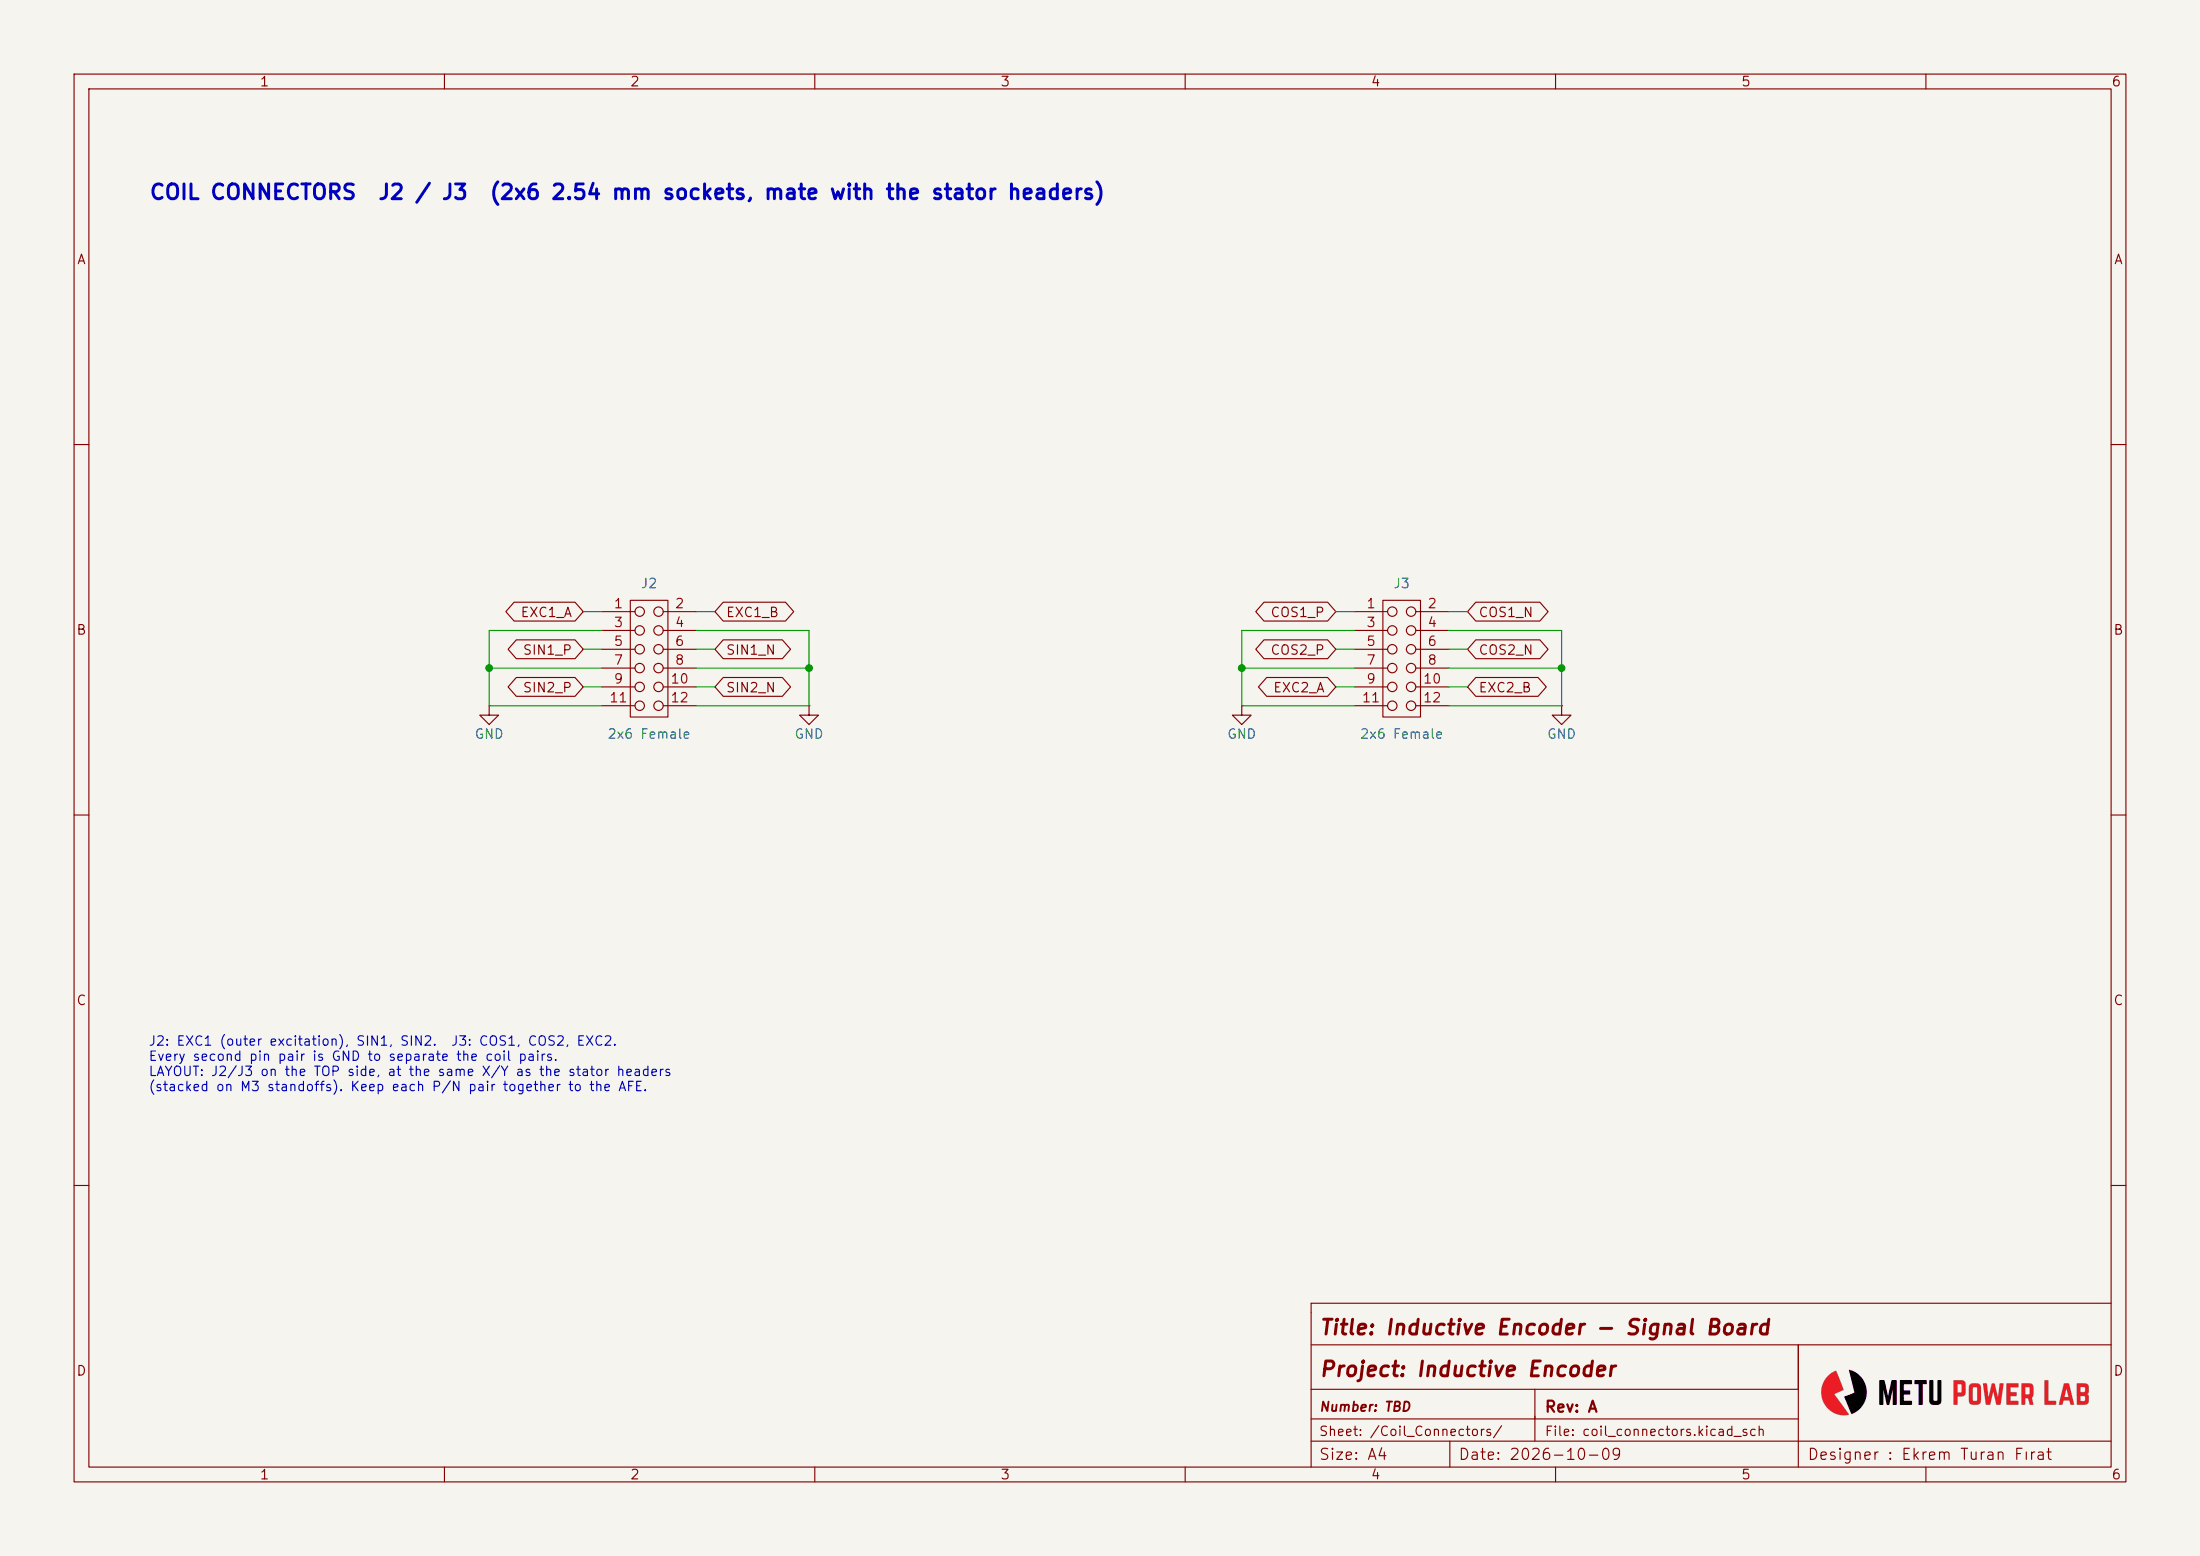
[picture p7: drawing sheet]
(kicad_sch
 (version 20260101)
 (generator "eeschema")
 (generator_version "10.0")
 (paper "A4")
 (title_block
  (title "Inductive Encoder - Signal Board")
  (date "2026-10-09")
  (rev "A")
  (company "METU PowerLab")
  (comment 1 "Board-to-board sockets from the stator"))
 (lib_symbols
   (symbol "METUPowerLab_Connectors_Headers:2x6 Female" (exclude_from_sim no) (in_bom yes) (on_board yes)
   (property "Reference" "J" (at -1.27 10.16 0) (effects (font (size 1.27 1.27))))
   (property "Value" "2x6 Female" (at -1.27 -10.16 0) (effects (font (size 1.27 1.27))))
   (property "Footprint" "METUPowerLab_Connectors_Headers:61301221821" (at 0 0 0) (effects (font (size 1.27 1.27)) (hide yes)))
   (property "Datasheet" "https://www.we-online.com/components/products/datasheet/61301221821.pdf" (at 0 0 0) (effects (font (size 1.27 1.27)) (hide yes)))
   (property "Description" "2x6 THT Female" (at 0 0 0) (effects (font (size 1.27 1.27)) (hide yes)))
   (property "Manufacturer" "Würth Elektronik" (at 0 0 0) (effects (font (size 1.27 1.27)) (hide yes)))
   (property "Manufacturer Number" "61301221821" (at 0 0 0) (effects (font (size 1.27 1.27)) (hide yes)))
   (property "Connector Type" "Header" (at 0 0 0) (effects (font (size 1.27 1.27)) (hide yes)))
   (property "Contact Type" "Female Socket" (at 0 0 0) (effects (font (size 1.27 1.27)) (hide yes)))
   (property "Pitch" "2.54mm" (at 0 0 0) (effects (font (size 1.27 1.27)) (hide yes)))
   (property "Number of Positions" "12" (at 0 0 0) (effects (font (size 1.27 1.27)) (hide yes)))
   (property "Number of Rows" "2" (at 0 0 0) (effects (font (size 1.27 1.27)) (hide yes)))
   (property "Mounting Type" "Through Hole" (at 0 0 0) (effects (font (size 1.27 1.27)) (hide yes)))
   (property "Operating Temperature" "-40°C up to 105°C" (at 0 0 0) (effects (font (size 1.27 1.27)) (hide yes)))
   (property "Current Rating" "3A" (at 0 0 0) (effects (font (size 1.27 1.27)) (hide yes)))
   (property "Voltage Rating" "250V" (at 0 0 0) (effects (font (size 1.27 1.27)) (hide yes)))
   (property "Digi-Key Number" "732-61301221821-ND" (at 0 0 0) (effects (font (size 1.27 1.27)) (hide yes)))
   (property "Farnell Number" "" (at 0 0 0) (effects (font (size 1.27 1.27)) (hide yes)))
   (property "Mouser Number" "" (at 0 0 0) (effects (font (size 1.27 1.27)) (hide yes)))
   (property "Özdisan Number" "" (at 0 0 0) (effects (font (size 1.27 1.27)) (hide yes)))
   (symbol "2x6 Female_0_1"
    (rectangle (start -3.81 7.874) (end 1.27 -7.874) (stroke (width 0) (type default)) (fill (type none)))
    (circle (center -2.54 6.35) (radius 0.635) (stroke (width 0) (type default)) (fill (type none)))
    (circle (center 0 6.35) (radius 0.635) (stroke (width 0) (type default)) (fill (type none)))
    (circle (center -2.54 3.81) (radius 0.635) (stroke (width 0) (type default)) (fill (type none)))
    (circle (center 0 3.81) (radius 0.635) (stroke (width 0) (type default)) (fill (type none)))
    (circle (center -2.54 1.27) (radius 0.635) (stroke (width 0) (type default)) (fill (type none)))
    (circle (center 0 1.27) (radius 0.635) (stroke (width 0) (type default)) (fill (type none)))
    (circle (center -2.54 -1.27) (radius 0.635) (stroke (width 0) (type default)) (fill (type none)))
    (circle (center 0 -1.27) (radius 0.635) (stroke (width 0) (type default)) (fill (type none)))
    (circle (center -2.54 -3.81) (radius 0.635) (stroke (width 0) (type default)) (fill (type none)))
    (circle (center 0 -3.81) (radius 0.635) (stroke (width 0) (type default)) (fill (type none)))
    (circle (center -2.54 -6.35) (radius 0.635) (stroke (width 0) (type default)) (fill (type none)))
    (circle (center 0 -6.35) (radius 0.635) (stroke (width 0) (type default)) (fill (type none))))
   (symbol "2x6 Female_1_1"
    (pin passive line (at -7.62 6.35 0) (length 4.445) (name "1" (effects (font (size 0 0)))) (number "1" (effects (font (size 1.27 1.27)))))
    (pin passive line (at 5.08 6.35 180) (length 4.445) (name "2" (effects (font (size 0 0)))) (number "2" (effects (font (size 1.27 1.27)))))
    (pin passive line (at -7.62 3.81 0) (length 4.445) (name "3" (effects (font (size 0 0)))) (number "3" (effects (font (size 1.27 1.27)))))
    (pin passive line (at 5.08 3.81 180) (length 4.445) (name "4" (effects (font (size 0 0)))) (number "4" (effects (font (size 1.27 1.27)))))
    (pin passive line (at -7.62 1.27 0) (length 4.445) (name "5" (effects (font (size 0 0)))) (number "5" (effects (font (size 1.27 1.27)))))
    (pin passive line (at 5.08 1.27 180) (length 4.445) (name "6" (effects (font (size 0 0)))) (number "6" (effects (font (size 1.27 1.27)))))
    (pin passive line (at -7.62 -1.27 0) (length 4.445) (name "7" (effects (font (size 0 0)))) (number "7" (effects (font (size 1.27 1.27)))))
    (pin passive line (at 5.08 -1.27 180) (length 4.445) (name "8" (effects (font (size 0 0)))) (number "8" (effects (font (size 1.27 1.27)))))
    (pin passive line (at -7.62 -3.81 0) (length 4.445) (name "9" (effects (font (size 0 0)))) (number "9" (effects (font (size 1.27 1.27)))))
    (pin passive line (at 5.08 -3.81 180) (length 4.445) (name "10" (effects (font (size 0 0)))) (number "10" (effects (font (size 1.27 1.27)))))
    (pin passive line (at -7.62 -6.35 0) (length 4.445) (name "11" (effects (font (size 0 0)))) (number "11" (effects (font (size 1.27 1.27)))))
    (pin passive line (at 5.08 -6.35 180) (length 4.445) (name "12" (effects (font (size 0 0)))) (number "12" (effects (font (size 1.27 1.27))))))
   (embedded_fonts no))
   (symbol "METUPowerLab_Schematic_PowerSymbols:GND"
   (power global)
   (pin_numbers (hide yes))
   (pin_names
    (offset 0) (hide yes)) (exclude_from_sim no) (in_bom no) (on_board no)
   (in_pos_files yes)
   (duplicate_pin_numbers_are_jumpers no)
   (property "Reference" "#PWR" (at 0 -6.35 0) (show_name no) (do_not_autoplace no) (hide yes) (effects (font (size 1.27 1.27))))
   (property "Value" "GND" (at 0 -3.81 0) (show_name no) (do_not_autoplace no) (effects (font (size 1.27 1.27))))
   (property "Footprint" "" (at 0 0 0) (show_name no) (do_not_autoplace no) (hide yes) (effects (font (size 1.27 1.27))))
   (property "Datasheet" "https://github.com/odtu/Powerlab/blob/master/KiCAD/PCB_DESIGN_RULES.md" (at 0 0 0) (show_name no) (do_not_autoplace no) (hide yes) (effects (font (size 1.27 1.27))))
   (property "Description" "Ground power symbol" (at 0 0 0) (show_name no) (do_not_autoplace no) (hide yes) (effects (font (size 1.27 1.27))))
   (symbol "GND_0_1"
    (polyline (pts (xy 0 0) (xy 0 -1.27) (xy 1.27 -1.27) (xy 0 -2.54) (xy -1.27 -1.27) (xy 0 -1.27)) (stroke (width 0) (type default)) (fill (type none))))
   (symbol "GND_1_1"
    (pin power_in line (at 0 0 270) (length 0) (name "" (effects (font (size 1.27 1.27)))) (number "1" (effects (font (size 1.27 1.27))))))
   (embedded_fonts no)))
 (symbol
  (lib_id "METUPowerLab_Connectors_Headers:2x6 Female")
  (at 88.9 88.9 0)
  (unit 1)
  (exclude_from_sim no)
  (in_bom yes)
  (on_board yes)
  (dnp no)
  (property "Reference" "J2" (at 87.63 78.74 0) (effects (font (size 1.27 1.27))))
  (property "Value" "2x6 Female" (at 87.63 99.06 0) (effects (font (size 1.27 1.27))))
  (property "Footprint" "METUPowerLab_Connectors_Headers:61301221821" (at 88.9 88.9 0) (effects (font (size 1.27 1.27)) (hide yes)))
  (property "Datasheet" "https://www.we-online.com/components/products/datasheet/61301221821.pdf" (at 88.9 88.9 0) (effects (font (size 1.27 1.27)) (hide yes)))
  (property "Description" "2x6 THT Female" (at 88.9 88.9 0) (effects (font (size 1.27 1.27)) (hide yes)))
  (property "Manufacturer" "Würth Elektronik" (at 88.9 88.9 0) (effects (font (size 1.27 1.27)) (hide yes)))
  (property "Manufacturer Number" "61301221821" (at 88.9 88.9 0) (effects (font (size 1.27 1.27)) (hide yes)))
  (property "Connector Type" "Header" (at 88.9 88.9 0) (effects (font (size 1.27 1.27)) (hide yes)))
  (property "Contact Type" "Female Socket" (at 88.9 88.9 0) (effects (font (size 1.27 1.27)) (hide yes)))
  (property "Pitch" "2.54mm" (at 88.9 88.9 0) (effects (font (size 1.27 1.27)) (hide yes)))
  (property "Number of Positions" "12" (at 88.9 88.9 0) (effects (font (size 1.27 1.27)) (hide yes)))
  (property "Number of Rows" "2" (at 88.9 88.9 0) (effects (font (size 1.27 1.27)) (hide yes)))
  (property "Mounting Type" "Through Hole" (at 88.9 88.9 0) (effects (font (size 1.27 1.27)) (hide yes)))
  (property "Operating Temperature" "-40°C up to 105°C" (at 88.9 88.9 0) (effects (font (size 1.27 1.27)) (hide yes)))
  (property "Current Rating" "3A" (at 88.9 88.9 0) (effects (font (size 1.27 1.27)) (hide yes)))
  (property "Voltage Rating" "250V" (at 88.9 88.9 0) (effects (font (size 1.27 1.27)) (hide yes)))
  (property "Digi-Key Number" "732-61301221821-ND" (at 88.9 88.9 0) (effects (font (size 1.27 1.27)) (hide yes)))
  (property "Farnell Number" "" (at 88.9 88.9 0) (effects (font (size 1.27 1.27)) (hide yes)))
  (property "Mouser Number" "" (at 88.9 88.9 0) (effects (font (size 1.27 1.27)) (hide yes)))
  (property "Özdisan Number" "" (at 88.9 88.9 0) (effects (font (size 1.27 1.27)) (hide yes)))
  (pin "1")
  (pin "2")
  (pin "3")
  (pin "4")
  (pin "5")
  (pin "6")
  (pin "7")
  (pin "8")
  (pin "9")
  (pin "10")
  (pin "11")
  (pin "12"))
 (symbol
  (lib_id "METUPowerLab_Connectors_Headers:2x6 Female")
  (at 190.5 88.9 0)
  (unit 1)
  (exclude_from_sim no)
  (in_bom yes)
  (on_board yes)
  (dnp no)
  (property "Reference" "J3" (at 189.23 78.74 0) (effects (font (size 1.27 1.27))))
  (property "Value" "2x6 Female" (at 189.23 99.06 0) (effects (font (size 1.27 1.27))))
  (property "Footprint" "METUPowerLab_Connectors_Headers:61301221821" (at 190.5 88.9 0) (effects (font (size 1.27 1.27)) (hide yes)))
  (property "Datasheet" "https://www.we-online.com/components/products/datasheet/61301221821.pdf" (at 190.5 88.9 0) (effects (font (size 1.27 1.27)) (hide yes)))
  (property "Description" "2x6 THT Female" (at 190.5 88.9 0) (effects (font (size 1.27 1.27)) (hide yes)))
  (property "Manufacturer" "Würth Elektronik" (at 190.5 88.9 0) (effects (font (size 1.27 1.27)) (hide yes)))
  (property "Manufacturer Number" "61301221821" (at 190.5 88.9 0) (effects (font (size 1.27 1.27)) (hide yes)))
  (property "Connector Type" "Header" (at 190.5 88.9 0) (effects (font (size 1.27 1.27)) (hide yes)))
  (property "Contact Type" "Female Socket" (at 190.5 88.9 0) (effects (font (size 1.27 1.27)) (hide yes)))
  (property "Pitch" "2.54mm" (at 190.5 88.9 0) (effects (font (size 1.27 1.27)) (hide yes)))
  (property "Number of Positions" "12" (at 190.5 88.9 0) (effects (font (size 1.27 1.27)) (hide yes)))
  (property "Number of Rows" "2" (at 190.5 88.9 0) (effects (font (size 1.27 1.27)) (hide yes)))
  (property "Mounting Type" "Through Hole" (at 190.5 88.9 0) (effects (font (size 1.27 1.27)) (hide yes)))
  (property "Operating Temperature" "-40°C up to 105°C" (at 190.5 88.9 0) (effects (font (size 1.27 1.27)) (hide yes)))
  (property "Current Rating" "3A" (at 190.5 88.9 0) (effects (font (size 1.27 1.27)) (hide yes)))
  (property "Voltage Rating" "250V" (at 190.5 88.9 0) (effects (font (size 1.27 1.27)) (hide yes)))
  (property "Digi-Key Number" "732-61301221821-ND" (at 190.5 88.9 0) (effects (font (size 1.27 1.27)) (hide yes)))
  (property "Farnell Number" "" (at 190.5 88.9 0) (effects (font (size 1.27 1.27)) (hide yes)))
  (property "Mouser Number" "" (at 190.5 88.9 0) (effects (font (size 1.27 1.27)) (hide yes)))
  (property "Özdisan Number" "" (at 190.5 88.9 0) (effects (font (size 1.27 1.27)) (hide yes)))
  (pin "1")
  (pin "2")
  (pin "3")
  (pin "4")
  (pin "5")
  (pin "6")
  (pin "7")
  (pin "8")
  (pin "9")
  (pin "10")
  (pin "11")
  (pin "12"))
 (wire
  (pts (xy 81.28 82.55) (xy 78.74 82.55))
  (stroke (width 0) (type default)))
 (wire
  (pts (xy 93.98 82.55) (xy 96.52 82.55))
  (stroke (width 0) (type default)))
 (wire
  (pts (xy 81.28 87.63) (xy 78.74 87.63))
  (stroke (width 0) (type default)))
 (wire
  (pts (xy 93.98 87.63) (xy 96.52 87.63))
  (stroke (width 0) (type default)))
 (wire
  (pts (xy 81.28 92.71) (xy 78.74 92.71))
  (stroke (width 0) (type default)))
 (wire
  (pts (xy 93.98 92.71) (xy 96.52 92.71))
  (stroke (width 0) (type default)))
 (wire
  (pts (xy 81.28 85.09) (xy 66.04 85.09))
  (stroke (width 0) (type default)))
 (wire
  (pts (xy 93.98 85.09) (xy 109.22 85.09))
  (stroke (width 0) (type default)))
 (wire
  (pts (xy 81.28 90.17) (xy 66.04 90.17))
  (stroke (width 0) (type default)))
 (wire
  (pts (xy 93.98 90.17) (xy 109.22 90.17))
  (stroke (width 0) (type default)))
 (wire
  (pts (xy 81.28 95.25) (xy 66.04 95.25))
  (stroke (width 0) (type default)))
 (wire
  (pts (xy 93.98 95.25) (xy 109.22 95.25))
  (stroke (width 0) (type default)))
 (wire
  (pts (xy 182.88 82.55) (xy 180.34 82.55))
  (stroke (width 0) (type default)))
 (wire
  (pts (xy 195.58 82.55) (xy 198.12 82.55))
  (stroke (width 0) (type default)))
 (wire
  (pts (xy 182.88 87.63) (xy 180.34 87.63))
  (stroke (width 0) (type default)))
 (wire
  (pts (xy 195.58 87.63) (xy 198.12 87.63))
  (stroke (width 0) (type default)))
 (wire
  (pts (xy 182.88 92.71) (xy 180.34 92.71))
  (stroke (width 0) (type default)))
 (wire
  (pts (xy 195.58 92.71) (xy 198.12 92.71))
  (stroke (width 0) (type default)))
 (wire
  (pts (xy 182.88 85.09) (xy 167.64 85.09))
  (stroke (width 0) (type default)))
 (wire
  (pts (xy 195.58 85.09) (xy 210.82 85.09))
  (stroke (width 0) (type default)))
 (wire
  (pts (xy 182.88 90.17) (xy 167.64 90.17))
  (stroke (width 0) (type default)))
 (wire
  (pts (xy 195.58 90.17) (xy 210.82 90.17))
  (stroke (width 0) (type default)))
 (wire
  (pts (xy 182.88 95.25) (xy 167.64 95.25))
  (stroke (width 0) (type default)))
 (wire
  (pts (xy 195.58 95.25) (xy 210.82 95.25))
  (stroke (width 0) (type default)))
 (wire
  (pts (xy 66.04 85.09) (xy 66.04 90.17))
  (stroke (width 0) (type default)))
 (wire
  (pts (xy 66.04 90.17) (xy 66.04 95.25))
  (stroke (width 0) (type default)))
 (wire
  (pts (xy 109.22 85.09) (xy 109.22 90.17))
  (stroke (width 0) (type default)))
 (wire
  (pts (xy 109.22 90.17) (xy 109.22 95.25))
  (stroke (width 0) (type default)))
 (wire
  (pts (xy 167.64 85.09) (xy 167.64 90.17))
  (stroke (width 0) (type default)))
 (wire
  (pts (xy 167.64 90.17) (xy 167.64 95.25))
  (stroke (width 0) (type default)))
 (wire
  (pts (xy 210.82 85.09) (xy 210.82 90.17))
  (stroke (width 0) (type default)))
 (wire
  (pts (xy 210.82 90.17) (xy 210.82 95.25))
  (stroke (width 0) (type default)))
 (junction
  (at 66.04 90.17)
  (diameter 0)
  (color 0 0 0 0))
 (junction
  (at 109.22 90.17)
  (diameter 0)
  (color 0 0 0 0))
 (junction
  (at 167.64 90.17)
  (diameter 0)
  (color 0 0 0 0))
 (junction
  (at 210.82 90.17)
  (diameter 0)
  (color 0 0 0 0))
 (global_label "EXC1_A"
  (shape bidirectional)
  (at 78.74 82.55 180)
  (fields_autoplaced yes)
  (effects (font (size 1.27 1.27)) (justify right))
  (property "Intersheetrefs" "${INTERSHEET_REFS}" (at 78.74 82.55 0) (effects (font (size 1.27 1.27)) (hide yes))))
 (global_label "EXC1_B"
  (shape bidirectional)
  (at 96.52 82.55 0)
  (fields_autoplaced yes)
  (effects (font (size 1.27 1.27)) (justify left))
  (property "Intersheetrefs" "${INTERSHEET_REFS}" (at 96.52 82.55 0) (effects (font (size 1.27 1.27)) (hide yes))))
 (global_label "SIN1_P"
  (shape bidirectional)
  (at 78.74 87.63 180)
  (fields_autoplaced yes)
  (effects (font (size 1.27 1.27)) (justify right))
  (property "Intersheetrefs" "${INTERSHEET_REFS}" (at 78.74 87.63 0) (effects (font (size 1.27 1.27)) (hide yes))))
 (global_label "SIN1_N"
  (shape bidirectional)
  (at 96.52 87.63 0)
  (fields_autoplaced yes)
  (effects (font (size 1.27 1.27)) (justify left))
  (property "Intersheetrefs" "${INTERSHEET_REFS}" (at 96.52 87.63 0) (effects (font (size 1.27 1.27)) (hide yes))))
 (global_label "SIN2_P"
  (shape bidirectional)
  (at 78.74 92.71 180)
  (fields_autoplaced yes)
  (effects (font (size 1.27 1.27)) (justify right))
  (property "Intersheetrefs" "${INTERSHEET_REFS}" (at 78.74 92.71 0) (effects (font (size 1.27 1.27)) (hide yes))))
 (global_label "SIN2_N"
  (shape bidirectional)
  (at 96.52 92.71 0)
  (fields_autoplaced yes)
  (effects (font (size 1.27 1.27)) (justify left))
  (property "Intersheetrefs" "${INTERSHEET_REFS}" (at 96.52 92.71 0) (effects (font (size 1.27 1.27)) (hide yes))))
 (symbol
  (lib_id "METUPowerLab_Schematic_PowerSymbols:GND")
  (at 66.04 95.25 0)
  (unit 1)
  (exclude_from_sim no)
  (in_bom no)
  (on_board no)
  (dnp no)
  (property "Reference" "#PWR147" (at 66.04 95.25 0) (effects (font (size 1.27 1.27)) (hide yes)))
  (property "Value" "GND" (at 66.04 99.06 0) (effects (font (size 1.27 1.27))))
  (property "Footprint" "" (at 66.04 95.25 0) (effects (font (size 1.27 1.27)) (hide yes)))
  (pin "1"))
 (symbol
  (lib_id "METUPowerLab_Schematic_PowerSymbols:GND")
  (at 109.22 95.25 0)
  (unit 1)
  (exclude_from_sim no)
  (in_bom no)
  (on_board no)
  (dnp no)
  (property "Reference" "#PWR148" (at 109.22 95.25 0) (effects (font (size 1.27 1.27)) (hide yes)))
  (property "Value" "GND" (at 109.22 99.06 0) (effects (font (size 1.27 1.27))))
  (property "Footprint" "" (at 109.22 95.25 0) (effects (font (size 1.27 1.27)) (hide yes)))
  (pin "1"))
 (global_label "COS1_P"
  (shape bidirectional)
  (at 180.34 82.55 180)
  (fields_autoplaced yes)
  (effects (font (size 1.27 1.27)) (justify right))
  (property "Intersheetrefs" "${INTERSHEET_REFS}" (at 180.34 82.55 0) (effects (font (size 1.27 1.27)) (hide yes))))
 (global_label "COS1_N"
  (shape bidirectional)
  (at 198.12 82.55 0)
  (fields_autoplaced yes)
  (effects (font (size 1.27 1.27)) (justify left))
  (property "Intersheetrefs" "${INTERSHEET_REFS}" (at 198.12 82.55 0) (effects (font (size 1.27 1.27)) (hide yes))))
 (global_label "COS2_P"
  (shape bidirectional)
  (at 180.34 87.63 180)
  (fields_autoplaced yes)
  (effects (font (size 1.27 1.27)) (justify right))
  (property "Intersheetrefs" "${INTERSHEET_REFS}" (at 180.34 87.63 0) (effects (font (size 1.27 1.27)) (hide yes))))
 (global_label "COS2_N"
  (shape bidirectional)
  (at 198.12 87.63 0)
  (fields_autoplaced yes)
  (effects (font (size 1.27 1.27)) (justify left))
  (property "Intersheetrefs" "${INTERSHEET_REFS}" (at 198.12 87.63 0) (effects (font (size 1.27 1.27)) (hide yes))))
 (global_label "EXC2_A"
  (shape bidirectional)
  (at 180.34 92.71 180)
  (fields_autoplaced yes)
  (effects (font (size 1.27 1.27)) (justify right))
  (property "Intersheetrefs" "${INTERSHEET_REFS}" (at 180.34 92.71 0) (effects (font (size 1.27 1.27)) (hide yes))))
 (global_label "EXC2_B"
  (shape bidirectional)
  (at 198.12 92.71 0)
  (fields_autoplaced yes)
  (effects (font (size 1.27 1.27)) (justify left))
  (property "Intersheetrefs" "${INTERSHEET_REFS}" (at 198.12 92.71 0) (effects (font (size 1.27 1.27)) (hide yes))))
 (symbol
  (lib_id "METUPowerLab_Schematic_PowerSymbols:GND")
  (at 167.64 95.25 0)
  (unit 1)
  (exclude_from_sim no)
  (in_bom no)
  (on_board no)
  (dnp no)
  (property "Reference" "#PWR149" (at 167.64 95.25 0) (effects (font (size 1.27 1.27)) (hide yes)))
  (property "Value" "GND" (at 167.64 99.06 0) (effects (font (size 1.27 1.27))))
  (property "Footprint" "" (at 167.64 95.25 0) (effects (font (size 1.27 1.27)) (hide yes)))
  (pin "1"))
 (symbol
  (lib_id "METUPowerLab_Schematic_PowerSymbols:GND")
  (at 210.82 95.25 0)
  (unit 1)
  (exclude_from_sim no)
  (in_bom no)
  (on_board no)
  (dnp no)
  (property "Reference" "#PWR150" (at 210.82 95.25 0) (effects (font (size 1.27 1.27)) (hide yes)))
  (property "Value" "GND" (at 210.82 99.06 0) (effects (font (size 1.27 1.27))))
  (property "Footprint" "" (at 210.82 95.25 0) (effects (font (size 1.27 1.27)) (hide yes)))
  (pin "1"))
 (text "COIL CONNECTORS  J2 / J3  (2x6 2.54 mm sockets, mate with the stator headers)"
  (exclude_from_sim no)
  (at 20 25 0)
  (effects (font (size 2 2)
    (bold yes)) (justify left top)))
 (text "J2: EXC1 (outer excitation), SIN1, SIN2.  J3: COS1, COS2, EXC2.\nEvery second pin pair is GND to separate the coil pairs.\nLAYOUT: J2/J3 on the TOP side, at the same X/Y as the stator headers\n(stacked on M3 standoffs). Keep each P/N pair together to the AFE."
  (exclude_from_sim no)
  (at 20 140 0)
  (effects (font (size 1.27 1.27)) (justify left top)))
 (embedded_fonts no))
